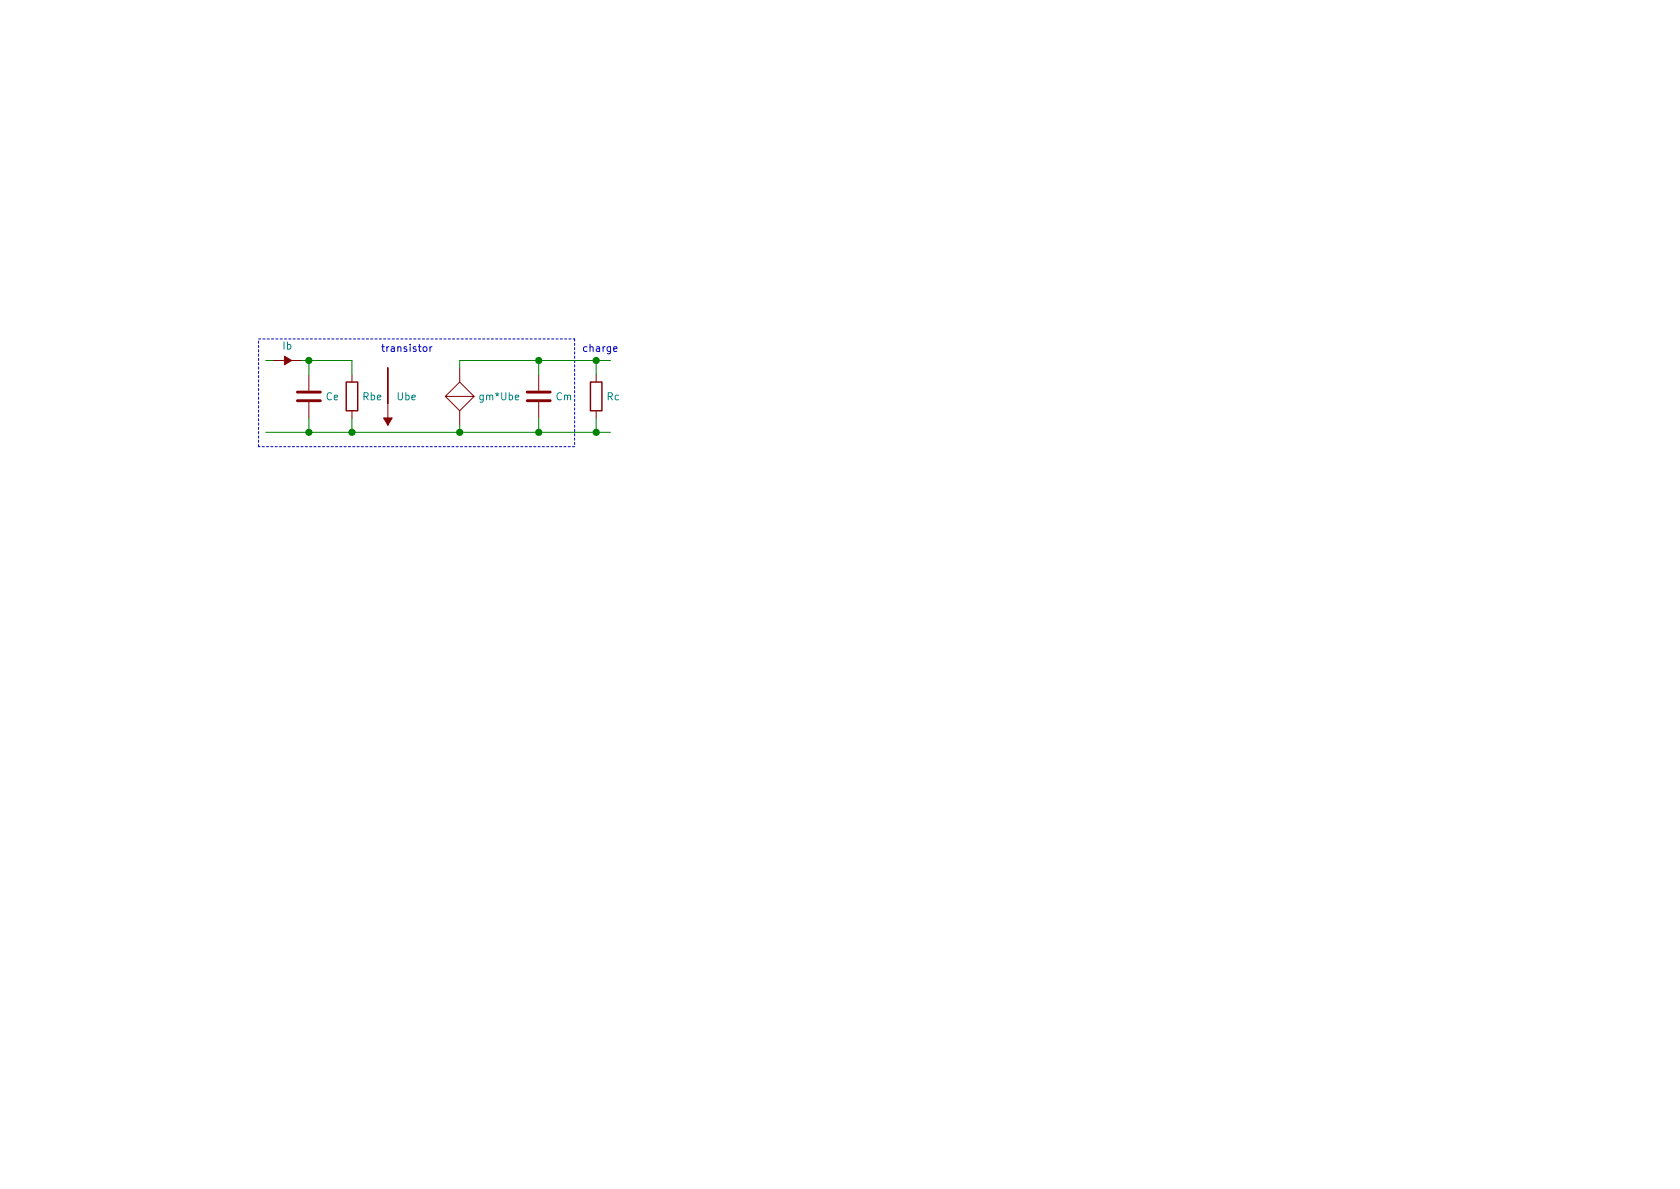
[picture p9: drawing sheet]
<svg xmlns="http://www.w3.org/2000/svg" width="297mm" height="210mm" viewBox="0 0 297 210" stroke-linecap="round" stroke-linejoin="round" font-family="sans-serif">
<g fill="none" stroke="#840000" stroke-width=".18">
<path d="M48.3 63.7h2M51.6 63.7h1.7M54.6 66.3v2.8M54.6 71.1v2.8M62.2 66.3v1.3M62.2 72.6v1.3M68.6 71.4v-6.4v10.2v-1.3M78.7 70.1h5.1l-2.5-2.5-2.6 2.5 2.6 2.5 2.5-2.5M81.3 65v2.6M81.3 72.6v2.6M95.2 66.3v2.8M95.2 71.1v2.8"/>
<path d="M105.4 66.3v1.3M105.4 72.6v1.3"/>
</g>
<g fill="#840000" stroke="#840000" stroke-width=".18">
<path d="M50.3 63l1.3 .7-1.3 .8z"/>
<path d="M67.8 73.9h1.5l-.7 1.3z"/>
</g>
<path d="M52.6 70.9h4M52.6 69.3h4M93.2 70.9h4.1M93.2 69.3h4.1" fill="none" stroke="#840000" stroke-width=".51"/>
<path d="M61.2 67.6h2v5h-2zM104.4 67.6h2v5h-2z" fill="none" stroke="#840000" stroke-width=".25"/>
<path d="M45.7 59.9h55.9M101.6 59.9v19.1M45.7 79v-19.1M101.6 79h-55.9" fill="none" stroke="#0000c2" stroke-width=".18" stroke-dasharray=".4 .4"/>
<path d="M47 76.4h60.9M47 63.7h1.3M53.3 63.7h8.9v2.6M54.6 63.7v2.6M54.6 73.9v2.5M62.2 73.9v2.5M81.3 75.2v1.2M95.2 63.7v2.6M95.2 73.9v2.5M105.4 63.7v2.6M105.4 73.9v2.5M107.9 63.7h-26.6v1.3" fill="none" stroke="#008400" stroke-width=".18"/>
<path d="M74.9 61.4l.3-.1 .3 .2-.1 .6h-.3l-.3-.2zM76 61.3v.8M76.4 61.3l-.4 .2M108.5 61.7l.6-.1-.1-.2-.3-.1-.2 .2 .1 .6h.4" fill="none" stroke="#0000c2" stroke-width=".18"/>
<g fill="#008400" stroke="#008400" stroke-width=".25">
<circle cx="54.6" cy="76.4" r=".51"/>
<circle cx="95.3" cy="63.7" r=".51"/>
<circle cx="105.4" cy="76.4" r=".51"/>
<circle cx="95.3" cy="76.4" r=".51"/>
<circle cx="62.2" cy="76.4" r=".51"/>
<circle cx="54.6" cy="63.7" r=".51"/>
<circle cx="105.4" cy="63.7" r=".51"/>
<circle cx="81.3" cy="76.4" r=".51"/>
</g>
<g font-size="1.8" fill="#008484">
<text x="50" y="61.8">Ib</text>
<text x="57.7" y="70.8">Ce</text>
<text x="64.2" y="70.8">Rbe</text>
<text x="70.2" y="70.8">Ube</text>
<text x="85" y="70.8">gm*Ube</text>
<text x="98.3" y="70.8">Cm</text>
<text x="107.3" y="70.8">Rc</text>
</g>
<g font-size="1.8" fill="#0000c2">
<text x="67.3" y="62.2">transistor</text>
<text x="102.9" y="62.2">charge</text>
</g>
</svg>
